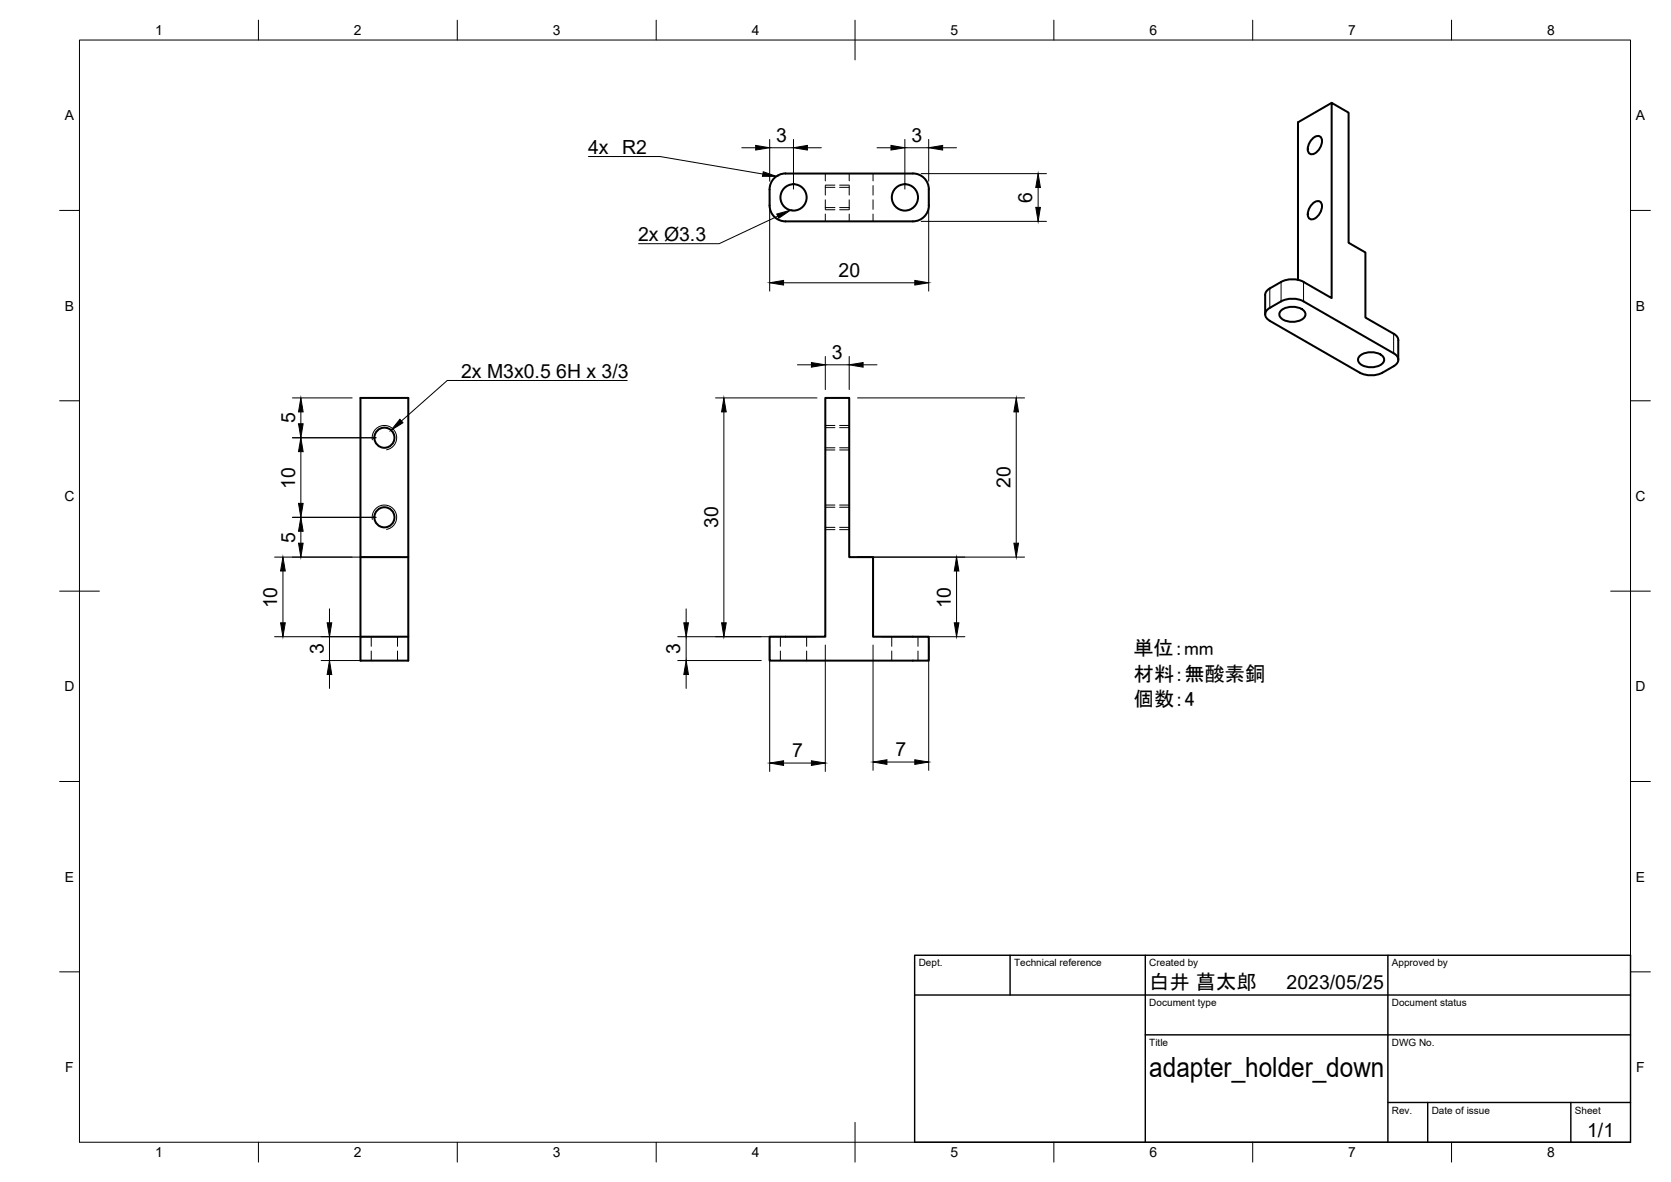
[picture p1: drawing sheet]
<svg xmlns="http://www.w3.org/2000/svg" width="420mm" height="297mm" viewBox="0 0 420 297" stroke-linecap="round" stroke-linejoin="round" font-family="sans-serif">
<!-- layer: Visible -->
<g fill="none" stroke="#000" stroke-width=".51">
<path d="M330.1 34.7a1.28 1.28 0 0 1 1.8-.4 1.28 1.28 0 0 1 .4 1.7 3.4 3.4 0 0 1-2.6 2.8 1.59 1.59 0 0 1-.6-2.5zM334.8 25.9l-8.4 4.8v39.6M197.5 43.6h32M197.5 43.6a4 4 0 0 0-4 4v4a4 4 0 0 0 4 4h32M229.5 43.6a4 4 0 0 1 4 4l.1 4a4 4 0 0 1-4.1 4M330.1 51.1a1.28 1.28 0 0 1 1.8-.5 1.28 1.28 0 0 1 .4 1.8 3.4 3.4 0 0 1-2.6 2.7 1.59 1.59 0 0 1-.6-2.4zM322.2 78a4.6 4.6 0 0 1 5.9 .4 1.62 1.62 0 0 1-1.4 2.2 4.5 4.5 0 0 1-4.9-1 1.23 1.23 0 0 1 .4-1.6zM327.8 70.9l7 4v-49l4.3 2.4v32.7l4.2 2.4v16.4l7.1 4.1M327.8 75.7l22.6 13.1M327.8 70.8a6.3 6.3 0 0 0-5.7 0l-2.8 1.7-1 .9-.2 .7v4.9M327.8 75.7a6.3 6.3 0 0 0-5.7 0l-2.8 1.7a1.71 1.71 0 0 0-1.2 1.6 1.71 1.71 0 0 0 1.2 1.6M90.6 100h12.1v66h-12.1z"/>
<path d="M207.5 100h6v40h6v20h14v6h-40v-6h14zM319.3 80.6l22.6 13.1a6.3 6.3 0 0 0 5.7 0M342 89.4a4.6 4.6 0 0 1 5.9 .4 1.62 1.62 0 0 1-1.4 2.2 4.5 4.5 0 0 1-4.9-1 1.23 1.23 0 0 1 .4-1.6zM350.4 92l-2.8 1.7M350.4 83.9l.8 .5 .3 .7 .1 5.3M350.4 88.8a1.71 1.71 0 0 1 1.2 1.6 1.71 1.71 0 0 1-1.2 1.6M90.6 140h12.1M90.6 160h12.1"/>
<circle cx="199.5" cy="49.6" r="3.3"/>
<circle cx="227.5" cy="49.6" r="3.3"/>
<circle cx="96.7" cy="110" r="2.53"/>
<circle cx="96.7" cy="130" r="2.53"/>
</g>
<!-- layer: Hidden -->
<g fill="none" stroke="#000" stroke-width=".25">
<path d="M207.5 43.6v1.9M207.5 46.6v2.4M207.5 50.2v2.4M207.5 53.8v1.8M207.5 52.2h2.4M207.5 47.1h2.4M211.1 52.2h2.4M211.1 47.1h2.4M213.5 43.6v1.9M213.5 46.6v2.4M213.5 50.2v2.4M213.5 53.8v1.8"/>
<path d="M219.5 43.6v1.9M219.5 46.6v2.4M219.5 50.2v2.4M219.5 53.8v1.8M207.5 112.5h2.4M207.5 107.5h2.4M211.1 112.5h2.4M211.1 107.5h2.4M207.5 132.5h2.4M207.5 127.5h2.4M211.1 132.5h2.4M211.1 127.5h2.4"/>
<path d="M93.3 160v2.4M93.3 163.6v2.4M99.9 160v2.4M99.9 163.6v2.4M196.2 160v2.4M196.2 163.6v2.4M202.8 160v2.4M202.8 163.6v2.4M224.2 160v2.4M224.2 163.6v2.4M230.8 160v2.4M230.8 163.6v2.4"/>
</g>
<!-- layer: Hidden Narrow -->
<path d="M207.5 52.7h2.4M207.5 46.5h2.4M211.1 52.7h2.4M211.1 46.5h2.4M207.5 113.1h2.4M207.5 106.9h2.4M211.1 113.1h2.4M211.1 106.9h2.4M207.5 133.1h2.4M207.5 126.9h2.4M211.1 133.1h2.4M211.1 126.9h2.4" fill="none" stroke="#000" stroke-width=".25"/>
<!-- layer: Visible Narrow -->
<path d="M319.3 72.5v4.9M322.1 70.9v4.8M327.8 70.9v4.8M350.4 83.9v4.9M93.6 110.5a3.1 3.1 0 0 1 2.5-3.5 3.1 3.1 0 0 1 3.6 2.5 3.1 3.1 0 0 1-2.5 3.5M93.6 130.5a3.1 3.1 0 0 1 2.5-3.5 3.1 3.1 0 0 1 3.6 2.5 3.1 3.1 0 0 1-2.5 3.5" fill="none" stroke="#000" stroke-width=".25"/>
<!-- layer: BORDER -->
<g fill="none" stroke="#000" stroke-width=".25">
<path d="M20 10.1h390v276.9h-390zM65 5.1v5M115 5.1v5M165 5.1v5M215 5.1v10M265 5.1v5M315 5.1v5M365 5.1v5M15 52.9h5M410 52.9h5M15 100.7h5M410 100.7h5"/>
<path d="M15 148.6h10M405 148.6h10M15 196.4h5M410 196.4h5M15 244.2h5M410 244.2h5M65 287v5M115 287v5M165 287v5M215 282.1v9.9M265 287v5M315 287v5"/>
<path d="M365 287v5"/>
</g>
<!-- layer: TITLEBLOCK -->
<path d="M230 240.1h180v46.9h-180zM230 250h180M254 240.1v9.9M288 240.1v46.9M349 240.1v46.9M288 260.1h122M349 277.1h61M359 277.1v9.9M395 277.1v9.9" fill="none" stroke="#000" stroke-width=".36"/>
<!-- layer: FD_Dimensions -->
<g fill="none" stroke="#000" stroke-width=".25">
<path d="M186.5 37.1h3.5M193.5 35v10.5M193.5 37.1h6M199.5 35v12.5M203 37.1h3.5M220.5 37.1h3.5M227.5 37.1h6M227.5 35v12.5M233.5 35v10.5M237 37.1h3.5M193.5 49.7v23.5M231.6 43.6h31.5"/>
<path d="M231.6 55.6h31.5M233.5 49.7v23.5M261 47.1v5M197 71.1h33M73.5 100h15M179.9 100h25.5M200.5 91.7h3.5M207.5 89.6v8.3M207.5 91.7h6M213.5 89.6v8.3M215.6 100h42M217 91.7h3.5"/>
<path d="M73.5 110h21.1M75.6 103.5v3M75.6 113.5v13M182 103.5v53M255.5 103.5v33M73.5 130h21.1M75.6 133.5v3M69 140h31.5M71.1 143.5v13M82.8 153v3.5M172.5 153v3.5M215.6 140h42"/>
<path d="M240.5 143.5v13M69 160h31.5M80.8 166h10.4M82.8 160v6M82.8 169.5v3.5M170.4 160h35M170.4 166h21M172.5 160v6M172.5 169.5v3.5M193.5 162.1v31.8M207.5 162.1v31.8M219.5 162.1v31.5"/>
<path d="M221.6 160h21M233.5 162.1v31.5M197 191.8h7M223 191.5h7"/>
</g>
<g fill="#000" stroke="#000" stroke-width=".25">
<path d="M190 36.5l3.5 .6-3.5 .6zM199.5 37.1l3.5-.6v1.2zM224 36.5l3.5 .6-3.5 .6zM233.5 37.1l3.5-.6v1.2zM261 43.6l.6 3.5h-1.2zM260.4 52.1h1.2l-.6 3.5zM193.5 71.1l3.5-.6v1.1zM230 70.5l3.5 .6-3.5 .5zM204 91.1l3.5 .6-3.5 .6zM213.5 91.7l3.5-.6v1.2zM75.1 106.5h1.1l-.6 3.5zM75.6 100l.6 3.5h-1.1z"/>
<path d="M75.6 110l.6 3.5h-1.1zM182 100l.6 3.5h-1.2zM255.5 100l.6 3.5h-1.2zM75.1 126.5h1.1l-.6 3.5zM75.6 130l.6 3.5h-1.1zM75.1 136.5h1.1l-.6 3.5zM254.9 136.5h1.2l-.6 3.5zM71.1 140l.6 3.5h-1.2zM70.5 156.5h1.2l-.6 3.5zM82.3 156.5h1.1l-.6 3.5zM171.9 156.5h1.2l-.6 3.5zM181.4 156.5h1.2l-.6 3.5z"/>
<path d="M240.5 140l.6 3.5h-1.2zM239.9 156.5h1.2l-.6 3.5zM82.8 166l.6 3.5h-1.1zM172.5 166l.6 3.5h-1.2zM193.5 191.8l3.5-.6v1.1zM204 191.2l3.5 .6-3.5 .5zM219.5 191.5l3.5-.6v1.2zM230 190.9l3.5 .6-3.5 .6z"/>
</g>
<!-- layer: Hole Notes -->
<path d="M195.3 53.8l3.4-1-2.9 2zM100.6 105.4l.7 .8-3 1.9z" fill="#000" stroke="#000" stroke-width=".25"/>
<path d="M195.6 54.3l-14.8 6.9h-20.2M157.7 95.6h-45.2l-11.6 10.2" fill="none" stroke="#000" stroke-width=".25"/>
<!-- layer: Leaders -->
<path d="M191.9 43.2l3.4 1.1h-3.6z" fill="#000" stroke="#000" stroke-width=".25"/>
<path d="M148 39.3h17.9l25.9 4.4" fill="none" stroke="#000" stroke-width=".25"/>
<text font-size="7" x="289" y="270.6">adapter_holder_down</text>
<g font-size="5.1">
<text x="285" y="164.5">単位：mm</text>
<text x="285.1" y="171">材料：無酸素銅</text>
<text x="285.1" y="177.5">個数：4</text>
<text x="289" y="248.5">白井 菖太郎</text>
</g>
<g font-size="4.9">
<text x="195.2" y="35.7">3</text>
<text x="229.2" y="35.7">3</text>
<text x="147.9" y="38.6">4x R2</text>
<text x="259.6" y="51" transform="rotate(-90 259.6 51)">6</text>
<text x="160.4" y="60.5">2x Ø3.3</text>
<text x="210.8" y="69.6">20</text>
<text x="116" y="94.9">2x M3x0.5</text>
<text x="139.9" y="94.9">6H x 3/3</text>
<text x="209.2" y="90.2">3</text>
<text x="74.2" y="106.4" transform="rotate(-90 74.2 106.4)">5</text>
<text x="74.2" y="122.9" transform="rotate(-90 74.2 122.9)">10</text>
<text x="254.1" y="122.7" transform="rotate(-90 254.1 122.7)">20</text>
<text x="74.2" y="136.4" transform="rotate(-90 74.2 136.4)">5</text>
<text x="180.6" y="132.7" transform="rotate(-90 180.6 132.7)">30</text>
<text x="69.7" y="152.9" transform="rotate(-90 69.7 152.9)">10</text>
<text x="239.1" y="152.9" transform="rotate(-90 239.1 152.9)">10</text>
<text x="81.4" y="164.4" transform="rotate(-90 81.4 164.4)">3</text>
<text x="171" y="164.4" transform="rotate(-90 171 164.4)">3</text>
<text x="199.2" y="190.4">7</text>
<text x="225.1" y="190.1">7</text>
<text x="323.5" y="248.5">2023/05/25</text>
<text x="399.1" y="285.7">1/1</text>
</g>
<g font-size="3.5">
<text x="39" y="8.8">1</text>
<text x="89" y="8.8">2</text>
<text x="139" y="8.8">3</text>
<text x="189" y="8.8">4</text>
<text x="239" y="8.8">5</text>
<text x="289" y="8.8">6</text>
<text x="339" y="8.8">7</text>
<text x="389" y="8.8">8</text>
<text x="16.3" y="30.2">A</text>
<text x="411.3" y="30.2">A</text>
<text x="16.3" y="78">B</text>
<text x="411.3" y="78">B</text>
<text x="16.2" y="125.9">C</text>
<text x="411.2" y="125.9">C</text>
<text x="16.2" y="173.7">D</text>
<text x="411.2" y="173.7">D</text>
<text x="16.3" y="221.6">E</text>
<text x="411.3" y="221.6">E</text>
<text x="16.4" y="269.4">F</text>
<text x="411.4" y="269.4">F</text>
<text x="39" y="290.8">1</text>
<text x="89" y="290.8">2</text>
<text x="139" y="290.8">3</text>
<text x="189" y="290.8">4</text>
<text x="239" y="290.8">5</text>
<text x="289" y="290.8">6</text>
<text x="339" y="290.8">7</text>
<text x="389" y="290.8">8</text>
</g>
<g font-size="2.5">
<text x="231" y="242.9">Dept.</text>
<text x="255" y="242.9">Technical reference</text>
<text x="289" y="242.9">Created by</text>
<text x="350" y="242.9">Approved by</text>
<text x="289" y="252.8">Document type</text>
<text x="350" y="252.8">Document status</text>
<text x="289" y="262.9">Title</text>
<text x="350" y="262.9">DWG No.</text>
<text x="350" y="279.9">Rev.</text>
<text x="360" y="279.9">Date of issue</text>
<text x="396" y="279.9">Sheet</text>
</g>
</svg>
